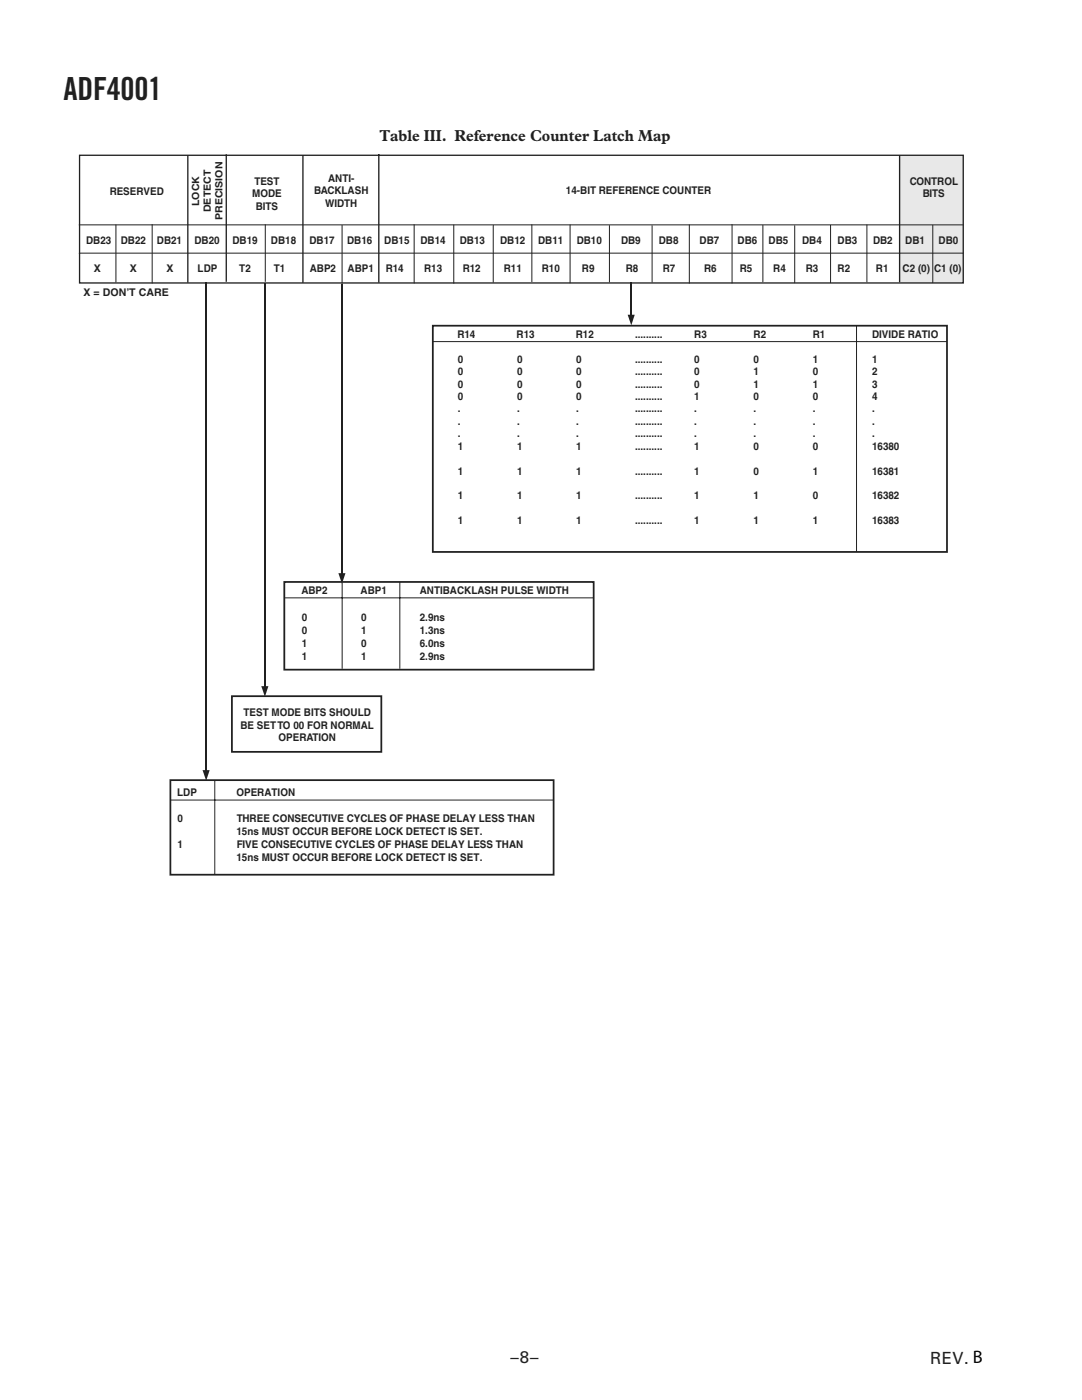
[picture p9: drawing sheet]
<svg xmlns="http://www.w3.org/2000/svg" width="216mm" height="279mm" viewBox="0 0 216 279" stroke-linecap="round" stroke-linejoin="round" font-family="sans-serif">
<path d="M86.4 65h102.6v45.2h-102.6zM56.7 116.1h61.8v17.6h-61.8zM46.3 138.9h29.8v11.1h-29.8zM34 155.7h76.5v18.9h-76.5z" fill="none" stroke="#231f20" stroke-width=".35"/>
<path d="M86.4 68.2h102.6M170.9 65v45.2M56.7 119.3h61.8M68.3 116.3v17.2M79.8 116.1v17.4M34 159.7h76.5M42.9 155.7v18.8" fill="none" stroke="#231f20" stroke-width=".2"/>
<path d="M126 56.3v6.7" fill="none" stroke="#231f20" stroke-width=".26"/>
<path d="M125.2 62.8h1.5l-.7 2.1z" fill="#231f20"/>
<path d="M41.2 56.3v97.6" fill="none" stroke="#231f20" stroke-width=".26"/>
<path d="M40.4 153.7h1.4l-.7 2.1z" fill="#231f20"/>
<path d="M52.9 56.5v80.6" fill="none" stroke="#231f20" stroke-width=".26"/>
<path d="M52.1 136.9h1.5l-.7 2.2z" fill="#231f20"/>
<path d="M68.3 56.7v57.9" fill="none" stroke="#231f20" stroke-width=".26"/>
<path d="M67.5 114.4h1.4l-.7 2.1z" fill="#231f20"/>
<path d="M179.4 31.1h12.8v25.3h-12.8z" fill="#e7e8e9"/>
<path d="M15.9 31h176.3v25.5h-176.3zM37.5 31v25.4M45.1 30.8v25.4M60.4 30.9v25.6M75.6 30.8v25.5M179.5 31v25.3" fill="none" stroke="#231f20" stroke-width=".26"/>
<g fill="none" stroke="#231f20" stroke-width=".2">
<path d="M15.8 50.5h176.4M15.8 44.9h176.4M23.1 44.9v11.4M30.4 44.7v11.9M52.9 44.8v11.4M68.3 45v11.6M82.6 44.8v11.8M90.5 44.9v11.6M98.4 44.9v11.4M106.1 44.9v11.3M113.8 44.8v11.7M121.6 44.9v11.5"/>
<path d="M130.1 45v11.4M137.5 44.8v11.8M146.1 44.7v11.9M152.2 45v11.2M158.6 45v11.4M165.7 44.9v11.6M173 44.8v11.5M186.1 44.9v11.5"/>
</g>
<path d="M194.1 269.3h2.4v4h-2.4z" fill="#fff"/>
<text font-size="6.3" fill="#231f20" x="12.7" y="20">ADF4001</text>
<text font-size="3.6" x="194.1" y="272">B</text>
<g font-size="3.4" fill="#231f20">
<text x="101.9" y="272">–8–</text>
<text x="185.6" y="272.1">REV.</text>
</g>
<text font-size="3.2" fill="#231f20" x="75.7" y="28.1">Table III. Reference Counter Latch Map</text>
<g font-size="2.1" fill="#231f20">
<text x="21.9" y="39">RESERVED</text>
<text x="50.3" y="39.4">MODE</text>
<text x="50.7" y="36.9">TEST</text>
<text x="51" y="41.9">BITS</text>
<text x="62.7" y="38.8">BACKLASH</text>
<text x="64.9" y="41.3">WIDTH</text>
<text x="65.5" y="36.3">ANTI-</text>
<text x="112.9" y="38.7">14-BIT REFERENCE COUNTER</text>
<text x="181.5" y="36.9">CONTROL</text>
<text x="184.1" y="39.3">BITS</text>
<text x="17.2" y="48.7">DB23</text>
<text x="24.1" y="48.7">DB22</text>
<text x="31.3" y="48.7">DB21</text>
<text x="38.8" y="48.7">DB20</text>
<text x="46.4" y="48.7">DB19</text>
<text x="54.1" y="48.7">DB18</text>
<text x="61.7" y="48.7">DB17</text>
<text x="69.3" y="48.7">DB16</text>
<text x="76.7" y="48.7">DB15</text>
<text x="83.9" y="48.7">DB14</text>
<text x="91.7" y="48.7">DB13</text>
<text x="99.8" y="48.7">DB12</text>
<text x="107.4" y="48.7">DB11</text>
<text x="115.1" y="48.7">DB10</text>
<text x="123.9" y="48.7">DB9</text>
<text x="131.4" y="48.7">DB8</text>
<text x="139.6" y="48.7">DB7</text>
<text x="147.2" y="48.7">DB6</text>
<text x="153.4" y="48.7">DB5</text>
<text x="160.1" y="48.7">DB4</text>
<text x="167.1" y="48.7">DB3</text>
<text x="174.2" y="48.7">DB2</text>
<text x="180.6" y="48.7">DB1</text>
<text x="187.3" y="48.7">DB0</text>
<text x="16.7" y="59.1">X = DON’T CARE</text>
<text x="18.7" y="54.3">X</text>
<text x="25.9" y="54.3">X</text>
<text x="33.2" y="54.3">X</text>
<text x="39.4" y="54.3">LDP</text>
<text x="47.8" y="54.3">T2</text>
<text x="54.6" y="54.3">T1</text>
<text x="61.8" y="54.3">ABP2</text>
<text x="69.4" y="54.3">ABP1</text>
<text x="77" y="54.3">R14</text>
<text x="84.6" y="54.3">R13</text>
<text x="92.3" y="54.3">R12</text>
<text x="100.5" y="54.3">R11</text>
<text x="108.1" y="54.3">R10</text>
<text x="116.1" y="54.3">R9</text>
<text x="124.9" y="54.3">R8</text>
<text x="132.3" y="54.3">R7</text>
<text x="140.5" y="54.3">R6</text>
<text x="147.6" y="54.3">R5</text>
<text x="154.3" y="54.3">R4</text>
<text x="160.8" y="54.3">R3</text>
<text x="167.1" y="54.3">R2</text>
<text x="174.8" y="54.3">R1</text>
<text x="180.1" y="54.3">C2 (0)</text>
<text x="186.4" y="54.3">C1 (0)</text>
<text x="91.3" y="67.5">R14</text>
<text x="103.1" y="67.5">R13</text>
<text x="114.9" y="67.5">R12</text>
<text x="126.7" y="67.5">..........</text>
<text x="138.5" y="67.5">R3</text>
<text x="150.4" y="67.5">R2</text>
<text x="162.2" y="67.5">R1</text>
<text x="174" y="67.5">DIVIDE RATIO</text>
<text x="91.3" y="72.4">0</text>
<text x="91.3" y="74.9">0</text>
<text x="91.3" y="77.4">0</text>
<text x="103.2" y="72.4">0</text>
<text x="103.2" y="74.9">0</text>
<text x="103.2" y="77.4">0</text>
<text x="115" y="72.4">0</text>
<text x="115" y="74.9">0</text>
<text x="115" y="77.4">0</text>
<text x="126.7" y="72.4">..........</text>
<text x="126.7" y="74.9">..........</text>
<text x="126.7" y="77.4">..........</text>
<text x="138.5" y="72.4">0</text>
<text x="138.5" y="74.9">0</text>
<text x="138.5" y="77.4">0</text>
<text x="150.4" y="72.4">0</text>
<text x="150.4" y="74.9">1</text>
<text x="150.4" y="77.4">1</text>
<text x="162.2" y="72.4">1</text>
<text x="162.2" y="74.9">0</text>
<text x="162.2" y="77.4">1</text>
<text x="174" y="72.4">1</text>
<text x="174" y="74.9">2</text>
<text x="174" y="77.4">3</text>
<text x="91.3" y="79.8">0</text>
<text x="91.3" y="82.3">.</text>
<text x="103.2" y="79.8">0</text>
<text x="103.2" y="82.3">.</text>
<text x="115" y="79.8">0</text>
<text x="115" y="82.3">.</text>
<text x="126.7" y="79.8">..........</text>
<text x="126.7" y="82.3">..........</text>
<text x="138.5" y="79.8">1</text>
<text x="138.5" y="82.3">.</text>
<text x="150.4" y="79.8">0</text>
<text x="150.4" y="82.3">.</text>
<text x="162.2" y="79.8">0</text>
<text x="162.2" y="82.3">.</text>
<text x="174" y="79.8">4</text>
<text x="174" y="82.3">.</text>
<text x="91.3" y="84.8">.</text>
<text x="91.3" y="87.3">.</text>
<text x="91.3" y="89.7">1</text>
<text x="103.2" y="84.8">.</text>
<text x="103.2" y="87.3">.</text>
<text x="103.2" y="89.7">1</text>
<text x="115" y="84.8">.</text>
<text x="115" y="87.3">.</text>
<text x="115" y="89.7">1</text>
<text x="126.7" y="84.8">..........</text>
<text x="126.7" y="87.3">..........</text>
<text x="126.7" y="89.7">..........</text>
<text x="138.5" y="84.8">.</text>
<text x="138.5" y="87.3">.</text>
<text x="138.5" y="89.7">1</text>
<text x="150.4" y="84.8">.</text>
<text x="150.4" y="87.3">.</text>
<text x="150.4" y="89.7">0</text>
<text x="162.2" y="84.8">.</text>
<text x="162.2" y="87.3">.</text>
<text x="162.2" y="89.7">0</text>
<text x="174" y="84.8">.</text>
<text x="174" y="87.3">.</text>
<text x="174" y="89.7">16380</text>
<text x="91.3" y="94.7">1</text>
<text x="103.2" y="94.7">1</text>
<text x="115" y="94.7">1</text>
<text x="126.7" y="94.7">..........</text>
<text x="138.5" y="94.7">1</text>
<text x="150.4" y="94.7">0</text>
<text x="162.2" y="94.7">1</text>
<text x="174" y="94.7">16381</text>
<text x="91.3" y="99.7">1</text>
<text x="103.2" y="99.7">1</text>
<text x="115" y="99.7">1</text>
<text x="126.7" y="99.7">..........</text>
<text x="138.5" y="99.7">1</text>
<text x="150.4" y="99.7">1</text>
<text x="162.2" y="99.7">0</text>
<text x="174" y="99.7">16382</text>
<text x="91.3" y="104.6">1</text>
<text x="103.2" y="104.6">1</text>
<text x="115" y="104.6">1</text>
<text x="126.7" y="104.6">..........</text>
<text x="138.5" y="104.6">1</text>
<text x="150.4" y="104.6">1</text>
<text x="162.2" y="104.6">1</text>
<text x="174" y="104.6">16383</text>
<text x="60.1" y="118.6">ABP2</text>
<text x="71.9" y="118.6">ABP1</text>
<text x="83.8" y="118.6">ANTIBACKLASH PULSE WIDTH</text>
<text x="60.2" y="123.9">0</text>
<text x="72" y="123.9">0</text>
<text x="83.8" y="123.9">2.9ns</text>
<text x="60.2" y="126.5">0</text>
<text x="60.2" y="129.1">1</text>
<text x="60.2" y="131.7">1</text>
<text x="72" y="126.5">1</text>
<text x="72" y="129.1">0</text>
<text x="72" y="131.7">1</text>
<text x="83.8" y="126.5">1.3ns</text>
<text x="83.8" y="129.1">6.0ns</text>
<text x="83.8" y="131.7">2.9ns</text>
<text x="48.6" y="143">TEST MODE BITS SHOULD</text>
<text x="48" y="145.4">BE SET TO 00 FOR NORMAL</text>
<text x="55.6" y="147.9">OPERATION</text>
<text x="35.4" y="158.8">LDP</text>
<text x="47.2" y="158.8">OPERATION</text>
<text x="35.4" y="164">0</text>
<text x="47.2" y="166.7">15ns MUST OCCUR BEFORE LOCK DETECT IS SET.</text>
<text x="47.3" y="164">THREE CONSECUTIVE CYCLES OF PHASE DELAY LESS THAN</text>
<text x="35.4" y="169.3">1</text>
<text x="47.2" y="171.9">15ns MUST OCCUR BEFORE LOCK DETECT IS SET.</text>
<text x="47.3" y="169.3">FIVE CONSECUTIVE CYCLES OF PHASE DELAY LESS THAN</text>
</g>
<g font-size="2" fill="#231f20">
<text x="39.8" y="41.1" transform="rotate(-90 39.8 41.1)">LOCK</text>
<text x="42.1" y="42.3" transform="rotate(-90 42.1 42.3)">DETECT</text>
<text x="44.4" y="43.9" transform="rotate(-90 44.4 43.9)">PRECISION</text>
</g>
</svg>
